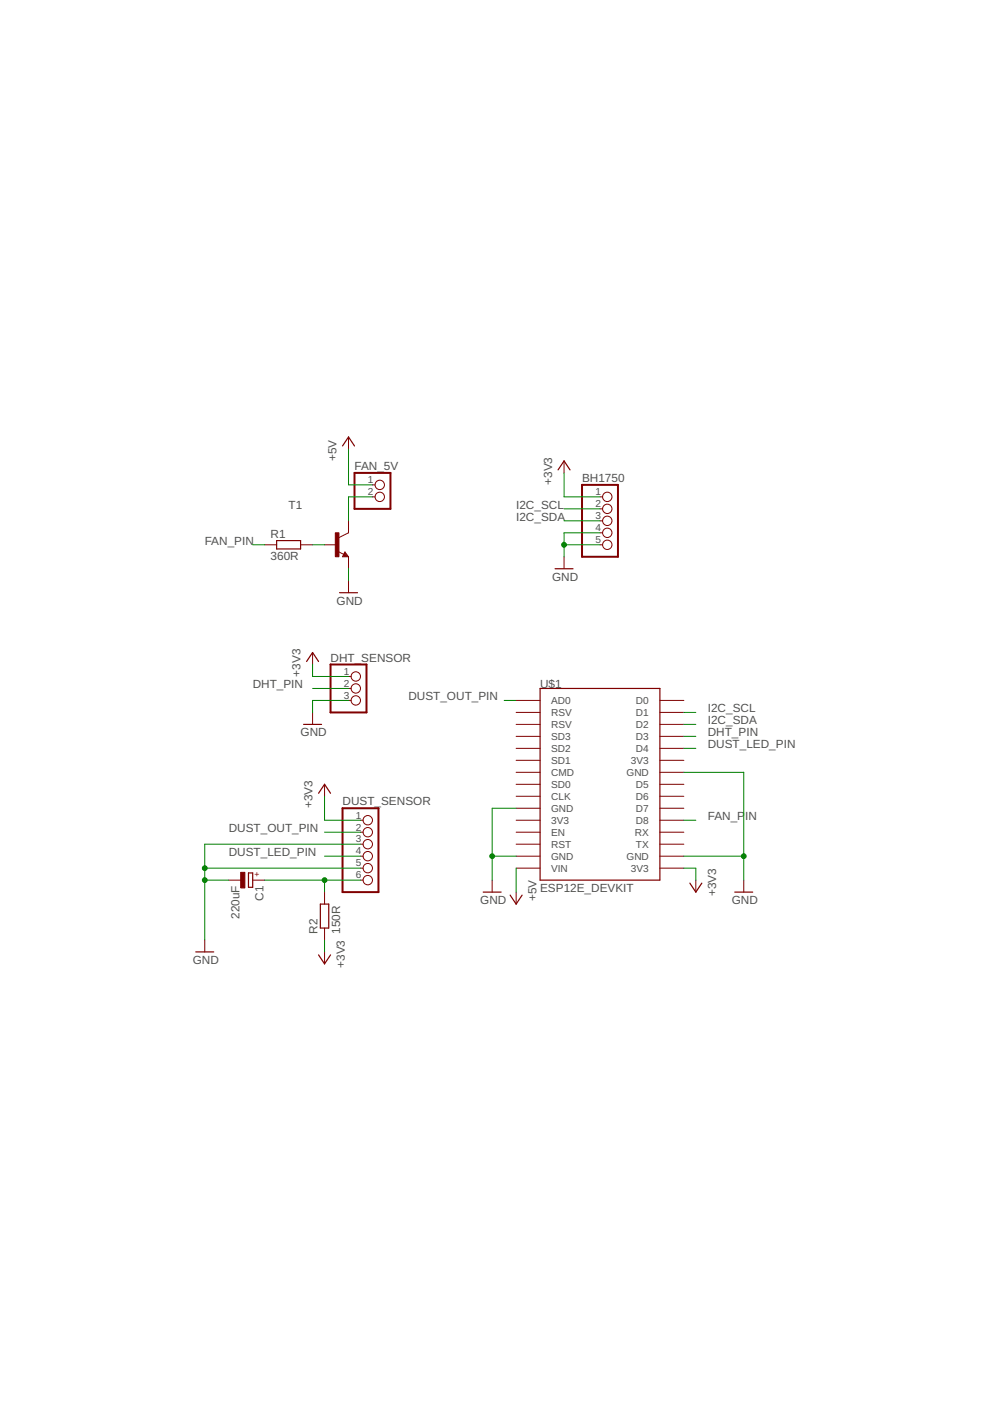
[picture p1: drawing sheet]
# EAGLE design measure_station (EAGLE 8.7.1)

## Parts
BH1750  PINHD-1X5  [1X05]
C1  220uF  CPOL-EUE2.5-5  [E2,5-5]
DHT_SENSOR  PINHD-1X3  [1X03]
DUST_SENSOR  PINHD-1X6  [1X06]
FAN_5V  PINHD-1X2  [1X02]
R1  360R  R-EU_0204/7  [0204/7]
R2  150R  R-EU_0204/7  [0204/7]
T1  MPS2222A-NPN-TO92-CBE  [TO92-CBE]
U$1  ESP12E_DEVKIT  [ESP12E_DEVKIT]

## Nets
+3V3: BH1750.1 DHT_SENSOR.1 DUST_SENSOR.1 R2.1 U$1.3V3@2(3V3)
+5V: FAN_5V.1 U$1.VIN
DHT_PIN: DHT_SENSOR.2 U$1.D3
DUST_LED_PIN: DUST_SENSOR.4 U$1.D4
DUST_OUT_PIN: DUST_SENSOR.2 U$1.AD0
FAN_PIN: R1.1 U$1.D8
GND: BH1750.4 BH1750.5 C1.- DHT_SENSOR.3 DUST_SENSOR.3 DUST_SENSOR.5 T1.E U$1.GND@0(GND) U$1.GND@1(GND) U$1.GND@2(GND) U$1.GND@3(GND)
I2C_SCL: BH1750.2 U$1.D1
I2C_SDA: BH1750.3 U$1.D2
N$1: FAN_5V.2 T1.C
N$2: R1.2 T1.B
N$3: C1.+ DUST_SENSOR.6 R2.2
Unconnected: U$1.3V3@0(3V3) U$1.3V3@1(3V3) U$1.CLK U$1.CMD U$1.D0 U$1.D5 U$1.D6 U$1.D7 U$1.EN U$1.RST U$1.RSV@0(RSV) U$1.RSV@1(RSV) U$1.RX U$1.SD0 U$1.SD1 U$1.SD2 U$1.SD3 U$1.TX
